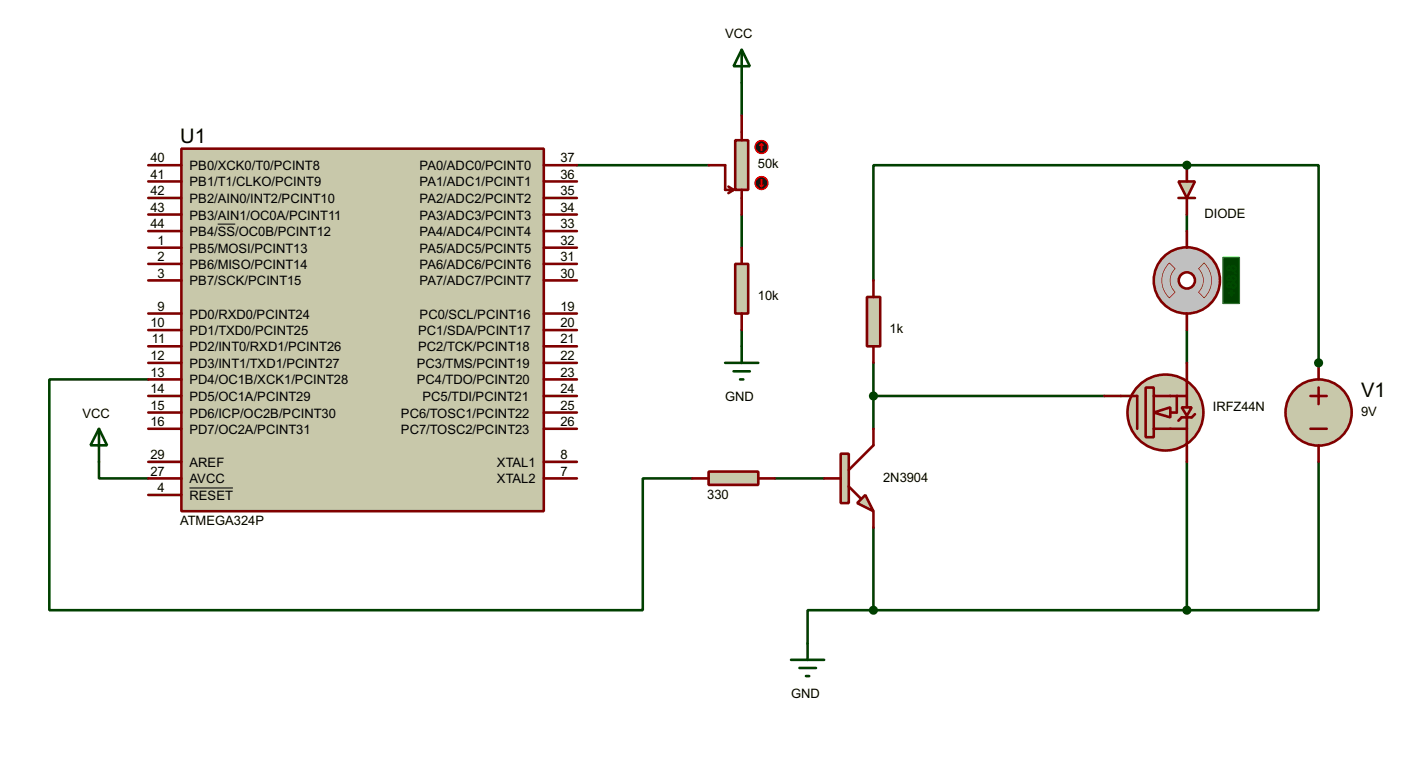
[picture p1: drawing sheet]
<svg xmlns="http://www.w3.org/2000/svg" width="216mm" height="117mm" viewBox="0 0 216 117" stroke-linecap="round" stroke-linejoin="round" font-family="sans-serif">
<path d="M22.9 58.5h-15.3v35.5h91.5v-20.3h7.6M134.6 55.9v10.2M182.9 50.9v5M15.3 71.2v2.5h7.6M119.4 73.7h7.6M134.6 61h35.6" fill="none" stroke="#004000" stroke-width=".4"/>
<circle cx="203.2" cy="55.9" r=".2" fill="#004000"/>
<path d="M182.9 33.1v2.5M182.9 71.2v22.8M203.2 71.2v22.8h-20.3M134.6 94h-10.1v5.1M134.6 81.3v12.7M134.6 94h48.3" fill="none" stroke="#004000" stroke-width=".4"/>
<circle cx="182.9" cy="25.5" r=".2" fill="#004000"/>
<path d="M114.3 12.8v5M88.9 25.5h20.3M114.3 33.1v5.1M114.3 50.9v2.5M134.6 43.2v-17.7h68.6v30.4" fill="none" stroke="#004000" stroke-width=".4"/>
<path d="M28 22.9h55.8v55.9h-55.8z" fill="#c8c8aa" stroke="#800000" stroke-width=".4"/>
<g fill="none" stroke="#800000" stroke-width=".4">
<path d="M22.9 38.2h5.1M22.9 35.6h5.1M22.9 33.1h5.1M22.9 30.5h5.1M22.9 28h5.1M22.9 25.5h5.1M83.8 38.2h5.1M83.8 35.6h5.1M83.8 33.1h5.1M83.8 30.5h5.1M83.8 28h5.1M83.8 25.5h5.1"/>
<path d="M22.9 58.5h5.1M22.9 55.9h5.1M22.9 53.4h5.1M22.9 50.9h5.1M22.9 48.3h5.1M22.9 40.7h5.1M22.9 43.2h5.1M83.8 58.5h5.1M83.8 55.9h5.1M83.8 53.4h5.1M83.8 50.9h5.1M83.8 48.3h5.1"/>
<path d="M83.8 40.7h5.1M83.8 43.2h5.1M22.9 63.6h5.1M22.9 61h5.1M22.9 73.7h5.1M22.9 71.2h5.1M22.9 66.1h5.1M22.9 76.3h5.1M83.8 63.6h5.1M83.8 61h5.1M83.8 73.7h5.1M83.8 71.2h5.1"/>
<path d="M83.8 66.1h5.1"/>
</g>
<path d="M33.6 34.5h2.7M29.2 75.2h6.7" fill="none" stroke="#000" stroke-width=".15"/>
<path d="M109.2 72.7h7.7v2h-7.7z" fill="#c8c8aa" stroke="#800000" stroke-width=".4"/>
<path d="M106.7 73.7h2.5M116.9 73.7h2.5" fill="none" stroke="#800000" stroke-width=".4"/>
<path d="M114.3 7.7l1.3 2.5h-2.5zM114.3 7.7v5.1M15.3 66.1l1.2 2.5h-2.5zM15.3 66.1v5.1" fill="none" stroke="#004000" stroke-width=".4"/>
<path d="M132.1 77.5l1.3-1.2 1.2 2.5z" fill="#c8c8aa" stroke="#800000" stroke-width=".4"/>
<path d="M129.6 69.9h1.2v7.6h-1.2z" fill="#c8c8aa" stroke="#800000" stroke-width=".4"/>
<path d="M127 73.7h2.6M130.8 75l1.8 1.8M134.6 66.1v2.5l-3.8 3.8M134.6 78.8v2.5" fill="none" stroke="#800000" stroke-width=".4"/>
<circle cx="203.2" cy="63.6" r="5.1" fill="#c8c8aa" stroke="#800000" stroke-width=".4"/>
<path d="M203.2 55.9v2.6M203.2 59.7v2.6M202 61h2.5M202 66.1h2.5M203.2 68.6v2.6" fill="none" stroke="#800000" stroke-width=".4"/>
<g fill="#c8c8aa" stroke="#800000" stroke-width=".4">
<path d="M177.8 63.6l2.6-.8v1.5z"/>
<circle cx="179.6" cy="63.6" r="5.9"/>
</g>
<path d="M176.6 59.7h1.2v7.7h-1.2z" fill="#c8c8aa" stroke="#800000" stroke-width=".4"/>
<path d="M172.7 61h2.6v5.1M177.8 61h5.1M177.8 66.1h5.1M181.4 61v2.6h-1" fill="none" stroke="#800000" stroke-width=".4"/>
<path d="M182.1 62.8h1.6l-.8 1.3z" fill="#c8c8aa" stroke="#800000" stroke-width=".4"/>
<path d="M182.9 55.9v6.9M170.2 61h2.5M182.9 64.3v4.1M182.9 68.6v2.6M184.2 63.8l-.5 .5h-1.6l-.5 .5" fill="none" stroke="#800000" stroke-width=".4"/>
<path d="M188.5 39.7h2.5v7.1h-2.5z" fill="#004000" stroke="#0f0" stroke-width=".2"/>
<circle cx="182.9" cy="43.2" r="5.1" fill="#c0c0c0" stroke="#800000" stroke-width=".4"/>
<g fill="#800000">
<path d="M185.6 40.5l-.9 .9a2.43 2.43 0 0 1 0 3.6l.9 .9a3.8 3.8 0 0 0 0-5.4zM185.5 40.5a3.6 3.6 0 0 1 0 5.4l-.8-.9a2.65 2.65 0 0 0 0-3.6z"/>
<path d="M180.2 40.5l.9 .9a2.56 2.56 0 0 0 0 3.6l-.9 .9a3.7 3.7 0 0 1 0-5.4zM180.2 40.5a3.8 3.8 0 0 0 0 5.4l.9-.9a2.36 2.36 0 0 1 0-3.6z"/>
</g>
<circle cx="182.9" cy="43.2" r="1.25" fill="#feffff" stroke="#800000" stroke-width=".4"/>
<path d="M182.9 35.6v2.6M182.9 48.3v2.6" fill="none" stroke="#800000" stroke-width=".4"/>
<path d="M133.6 45.8h2.1v7.6h-2.1z" fill="#c8c8aa" stroke="#800000" stroke-width=".4"/>
<path d="M134.6 43.2v2.6M134.6 53.4v2.5" fill="none" stroke="#800000" stroke-width=".4"/>
<g fill="#004000" stroke="#004000" stroke-width=".4">
<circle cx="134.6" cy="61" r=".5"/>
<circle cx="203.2" cy="55.9" r=".5"/>
<circle cx="134.6" cy="94" r=".5"/>
<circle cx="182.9" cy="94" r=".5"/>
</g>
<path d="M124.5 99.1v2.6M121.9 101.7h5.1M123.2 102.9h2.6M124.2 104.2h.5" fill="none" stroke="#004000" stroke-width=".4"/>
<path d="M181.6 28h2.6l-1.3 2.5z" fill="#c8c8aa" stroke="#800000" stroke-width=".4"/>
<path d="M181.6 30.5h2.6M182.9 25.5v2.5M182.9 30.5v2.6" fill="none" stroke="#800000" stroke-width=".4"/>
<circle cx="182.9" cy="25.5" r=".5" fill="#004000" stroke="#004000" stroke-width=".4"/>
<path d="M113.3 40.7h2v7.6h-2z" fill="#c8c8aa" stroke="#800000" stroke-width=".4"/>
<path d="M114.3 38.2v2.5M114.3 48.3v2.6" fill="none" stroke="#800000" stroke-width=".4"/>
<path d="M111.8 55.9h5.1M113.1 57.2h2.5M114.1 58.5h.5M114.3 53.4v2.5" fill="none" stroke="#004000" stroke-width=".4"/>
<path d="M113.3 21.6h2v7.7h-2z" fill="#c8c8aa" stroke="#800000" stroke-width=".4"/>
<path d="M114.3 17.8v3.8M109.2 25.5h2.6v3.8h1.3M112.3 28.8l.8 .5M113.1 29.3l-.8 .5M114.3 29.3v3.8" fill="none" stroke="#800000" stroke-width=".4"/>
<circle cx="117.3" cy="22.7" r="1" fill="#400000" stroke="#f00" stroke-width=".2"/>
<path d="M117.4 22.2l.2 .2M117.4 22.2l-.3 .2M117.4 22.2v1" fill="none" stroke="#f00" stroke-width=".2"/>
<circle cx="117.3" cy="28.2" r="1" fill="#400000" stroke="#f00" stroke-width=".2"/>
<path d="M117.1 28.5l.3 .3M117.4 27.7v1.1M117.6 28.5l-.2 .3" fill="none" stroke="#f00" stroke-width=".2"/>
<g font-size="3.1">
<text x="27.8" y="22">U1</text>
<text x="209.8" y="61.2">V1</text>
</g>
<g font-size="2">
<text x="111.8" y="5.9">VCC</text>
<text x="23.2" y="27.5">41</text>
<text x="23.2" y="25">40</text>
<text x="29.2" y="28.7">PB1/T1/CLKO/PCINT9</text>
<text x="29.2" y="26.2">PB0/XCK0/T0/PCINT8</text>
<text x="64.7" y="28.7">PA1/ADC1/PCINT1</text>
<text x="64.7" y="26.2">PA0/ADC0/PCINT0</text>
<text x="86.4" y="27.5">36</text>
<text x="86.4" y="25">37</text>
<text x="116.8" y="25.9">50k</text>
<text x="23.2" y="35.2">44</text>
<text x="23.2" y="32.6">43</text>
<text x="23.2" y="30.1">42</text>
<text x="29.2" y="33.8">PB3/AIN1/OC0A/PCINT11</text>
<text x="29.2" y="31.3">PB2/AIN0/INT2/PCINT10</text>
<text x="64.7" y="33.8">PA3/ADC3/PCINT3</text>
<text x="64.7" y="31.3">PA2/ADC2/PCINT2</text>
<text x="86.4" y="35.2">33</text>
<text x="86.4" y="32.6">34</text>
<text x="86.4" y="30.1">35</text>
<text x="185.6" y="33.6">DIODE</text>
<text x="24.3" y="40.2">2</text>
<text x="24.3" y="37.7">1</text>
<text x="29.2" y="41.4">PB6/MISO/PCINT14</text>
<text x="29.2" y="38.9">PB5/MOSI/PCINT13</text>
<text x="29.2" y="36.4">PB4/SS/OC0B/PCINT12</text>
<text x="64.7" y="41.4">PA6/ADC6/PCINT6</text>
<text x="64.7" y="38.9">PA5/ADC5/PCINT5</text>
<text x="64.7" y="36.4">PA4/ADC4/PCINT4</text>
<text x="86.4" y="40.2">31</text>
<text x="86.4" y="37.7">32</text>
<text x="24.3" y="42.8">3</text>
<text x="24.3" y="47.9">9</text>
<text x="29.2" y="44">PB7/SCK/PCINT15</text>
<text x="64.7" y="44">PA7/ADC7/PCINT7</text>
<text x="86.4" y="47.9">19</text>
<text x="86.4" y="42.8">30</text>
<text x="116.8" y="46.3">10k</text>
<text x="23.2" y="50.4">10</text>
<text x="23.4" y="52.9">11</text>
<text x="29.2" y="51.6">PD1/TXD0/PCINT25</text>
<text x="29.2" y="49.1">PD0/RXD0/PCINT24</text>
<text x="64.4" y="51.6">PC1/SDA/PCINT17</text>
<text x="64.7" y="49.1">PC0/SCL/PCINT16</text>
<text x="86.4" y="52.9">21</text>
<text x="86.4" y="50.4">20</text>
<text x="137.1" y="51.3">1k</text>
<text x="23.2" y="58">13</text>
<text x="23.2" y="55.5">12</text>
<text x="29.2" y="59.2">PD4/OC1B/XCK1/PCINT28</text>
<text x="29.2" y="56.7">PD3/INT1/TXD1/PCINT27</text>
<text x="29.2" y="54.1">PD2/INT0/RXD1/PCINT26</text>
<text x="64.2" y="59.2">PC4/TDO/PCINT20</text>
<text x="64.2" y="56.7">PC3/TMS/PCINT19</text>
<text x="64.4" y="54.1">PC2/TCK/PCINT18</text>
<text x="86.4" y="58">23</text>
<text x="86.4" y="55.5">22</text>
<text x="12.7" y="64.3">VCC</text>
<text x="23.2" y="63.1">15</text>
<text x="23.2" y="60.6">14</text>
<text x="23.2" y="65.6">16</text>
<text x="29.2" y="64.3">PD6/ICP/OC2B/PCINT30</text>
<text x="29.2" y="61.8">PD5/OC1A/PCINT29</text>
<text x="61.8" y="64.3">PC6/TOSC1/PCINT22</text>
<text x="65.1" y="61.8">PC5/TDI/PCINT21</text>
<text x="86.4" y="63.1">25</text>
<text x="86.4" y="60.6">24</text>
<text x="86.4" y="65.6">26</text>
<text x="111.8" y="61.8">GND</text>
<text x="186.9" y="63.3">IRFZ44N</text>
<text x="209.8" y="64">9V</text>
<text x="23.2" y="70.7">29</text>
<text x="29.2" y="71.9">AREF</text>
<text x="29.2" y="66.8">PD7/OC2A/PCINT31</text>
<text x="61.8" y="66.8">PC7/TOSC2/PCINT23</text>
<text x="76.6" y="71.9">XTAL1</text>
<text x="86.4" y="70.7">8</text>
<text x="23.2" y="73.3">27</text>
<text x="24.3" y="75.8">4</text>
<text x="29.2" y="74.5">AVCC</text>
<text x="29.2" y="77">RESET</text>
<text x="76.6" y="74.5">XTAL2</text>
<text x="86.4" y="73.3">7</text>
<text x="109" y="76.9">330</text>
<text x="136.1" y="74.2">2N3904</text>
<text x="27.8" y="80.9">ATMEGA324P</text>
<text x="121.9" y="107.5">GND</text>
</g>
<text font-size="2" fill="#008000" x="190.5" y="45.7" transform="rotate(-90 190.5 45.7)">+88.8</text>
</svg>
